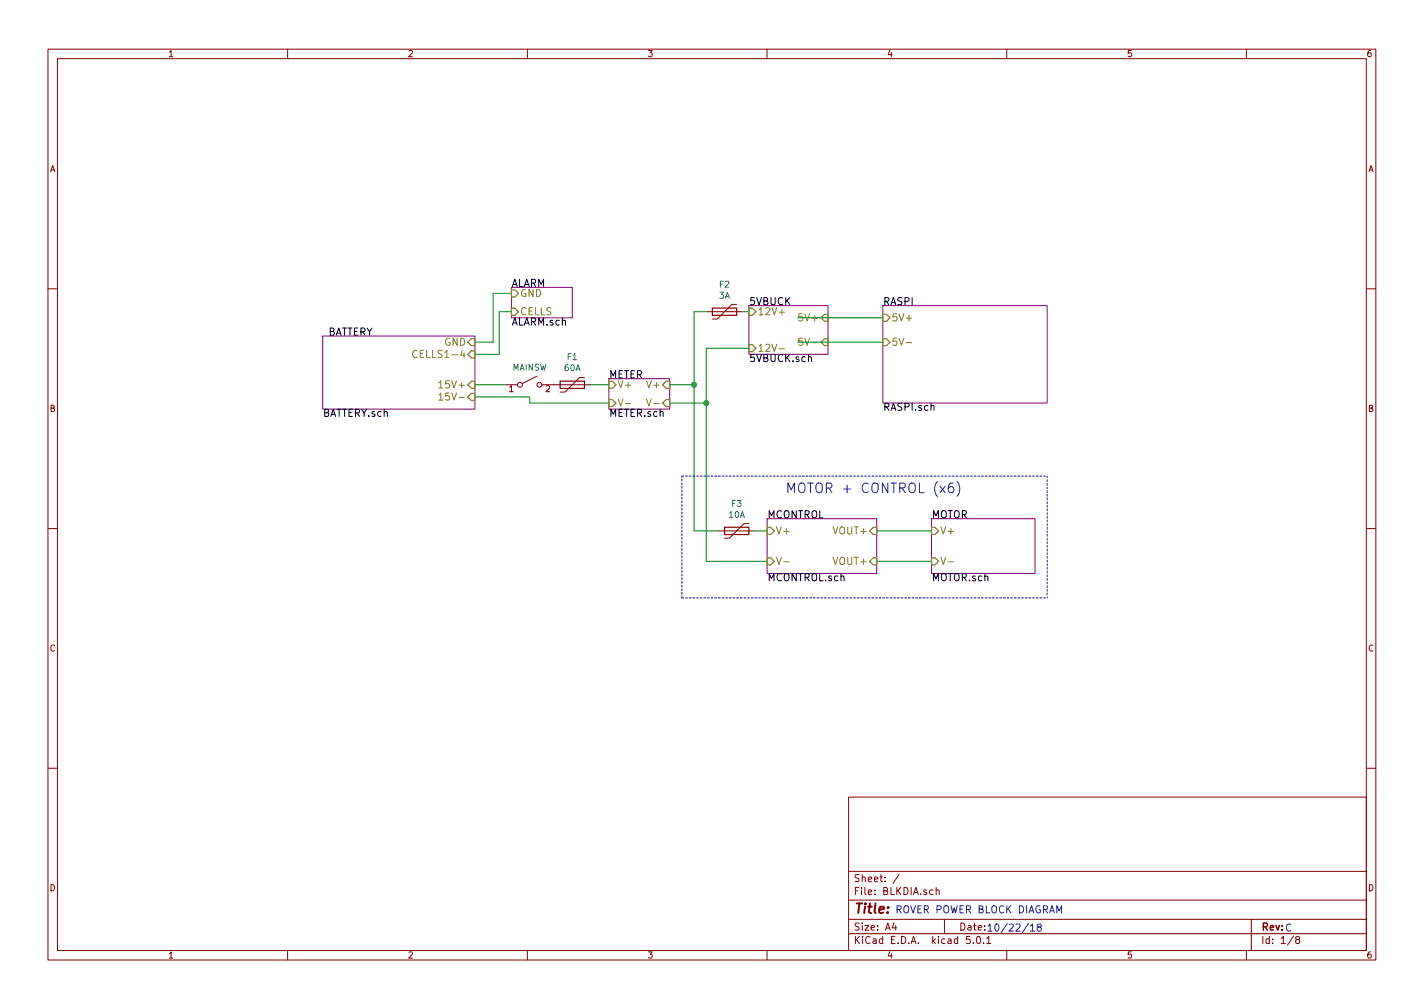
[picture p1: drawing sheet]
<svg xmlns="http://www.w3.org/2000/svg" width="297mm" height="210mm" viewBox="0 0 297 210" stroke-linecap="round" stroke-linejoin="round" font-family="sans-serif">
<g fill="none" stroke="#840000" stroke-width=".21">
<path d="M10 10.3h277v189.9h-277zM12 12.2h273v186.1h-273zM60 10.3v1.9M110 10.3v1.9M160 10.3v1.9M210 10.3v1.9M260 10.3v1.9M10 60.2h2M112 78.5l-3 1.5M121.9 78.7h-1l-3 3.1h-1.1M147.3 65h7.6M153.7 63.5h-1l-3.1 3h-1"/>
<path d="M285 60.2h2M105.4 80.3h2.5M113 80.3h10.2M10 110.3h2M149.9 110.7h7.6M156.2 109.2h-1l-3.1 3.1h-1M285 110.3h2M10 160.2h2M177 166.3h108v32h-108zM285 160.2h2M60 198.3v1.9M110 198.3v1.9"/>
<path d="M160 198.3v1.9M177 194.8h108M177 191.8h108M177 187.8h108M177 181.8h108M186.5 192.5l-.4 1h1M186.8 193v1M187.6 182.3l-1.3 2M194.6 185.7l-.4-.1-.3 .3 .1 .6 .2 .1 .4-.1M195.3 185.7l.2-.1 .3 .1 .1 .9M195.3 185.1v1.5M197 191.8v3"/>
<path d="M202.3 195.3h-.7l-.1 .7 .3-.1 .5 .1 .1 .2-.1 .5-.2 .1-.6-.1M203 196.7v.1M203.8 195.5l.2-.2a.8 .8 0 0 1 .6 .8 .8 .8 0 0 1-.6 .7l-.3-.5zM205.2 196.7v.1M205.8 195.8l.4-.5v1.5M205.8 196.8h.9M210 198.3v1.9M260 198.3v1.9M261 191.8v6.5M269.8 195.2l-1.2 2M270.6 196l-.3-.4 .3-.3h.2l.3 .3-.1 .2-.6 .2-.1 .3v.4l.3 .1h.2l.3-.3v-.2l-.3-.3"/>
<circle cx="108.5" cy="80.3" r=".51"/>
<circle cx="112.5" cy="80.3" r=".51"/>
</g>
<path d="M198.8 100.8a.8 .8 0 0 0-1 .8v.8l.2 .3 .6 .1 .4-.4v-.5l-.4-.4h-.4l-.4 .4M199.6 100.5a2.29 2.29 0 0 1 0 3M214.9 193.2l.5-.5v1.5M214.9 194.2h.9M216.7 193.4l-.3-.3v-.2l.3-.2 .4 .2v.3l-.6 .2-.1 .2v.5l.3 .1h.2l.3-.3v-.3l-.3-.2M220.4 190.4v-1.5l.5 1.1 .5-1.1v1.5" fill="none" stroke="#0000c2" stroke-width=".21"/>
<path d="M106.7 59.9h12.7v6.4h-12.7zM67.3 70.1h31.8v15.2h-31.8zM127 79h12.7v6.3h-12.7zM156.2 63.7h16.5v10.2h-16.5zM184.1 63.7h34.3v20.4h-34.3zM160 108.2h22.9v11.4h-22.9zM194.3 108.2h21.6v11.4h-21.6z" fill="none" stroke="#840084" stroke-width=".21"/>
<g fill="none" stroke="#848400" stroke-width=".21">
<path d="M87 73.2a.71 .71 0 0 0-1 .5 .71 .71 0 0 0 .7 .9l.3-.2M91.5 79.9l.4-.5v1.5M162.5 65.1h1.2M162.5 72.7h1.2M167.4 70.5h-.7l-.1 .7 .2-.1 .5 .1 .2 .2-.1 .5-.2 .1-.6-.1M189 71.5h1.2M91.5 82.4l.4-.4v1.5M91.5 83.5h.9M91.5 80.9h.9M130.5 84.2h1.1M134.9 83.2l.5 1.5 .5-1.5M136.4 84.2h1.1"/>
<path d="M162 116.3l.5 1.4 .5-1.4M163.5 117.2h1.1M196.3 116.3l.5 1.4 .5-1.4M197.8 117.2h1.1"/>
</g>
<g fill="none" stroke="#848400" stroke-width=".25">
<path d="M98.3 79.5h.8v1.5h-.8l-.7-.7zM98.3 70.6h.8v1.5h-.8l-.7-.7zM98.3 73.2h.8v1.4h-.8l-.7-.7zM106.7 60.5h.7l.8 .7-.8 .7h-.7zM106.7 64.3h.7l.8 .7-.8 .8h-.7zM127 79.5h.7l.8 .8-.8 .7h-.7zM139 79.5h.7v1.5h-.7l-.8-.7zM156.2 64.3h.7l.8 .7-.8 .8h-.7zM156.2 71.9h.7l.8 .7-.8 .8h-.7zM171.2 66.3l.8-.7h.7v1.4h-.7zM172 70.6h.7v1.5h-.7l-.8-.7zM184.1 65.6h.8l.7 .7-.7 .7h-.8z"/>
<path d="M184.1 70.6h.8l.7 .8-.7 .7h-.8zM98.3 82.1h.8v1.4h-.8l-.7-.7zM127 83.3h.7l.8 .8-.8 .7h-.7zM139 83.3h.7v1.5h-.7l-.8-.7zM160 110h.8l.7 .7-.7 .8h-.8zM160 116.4h.8l.7 .7-.7 .7h-.8zM182.1 110h.8v1.5h-.8l-.7-.8zM182.1 116.4h.8v1.4h-.8l-.7-.7zM194.3 110h.7l.8 .7-.8 .8h-.7zM194.3 116.4h.7l.8 .7-.8 .7h-.7z"/>
</g>
<g fill="none" stroke="#008400" stroke-width=".21">
<path d="M106.7 61.2h-3.8v10.2h-3.8M106.7 65h-2.6v8.9h-5M147.3 65h-2.5v45.7h5.1M154.9 65h1.3M156.2 72.6h-8.9v44.5h12.7M166.4 71.4h17.7M166.4 66.3h17.7M99.1 80.3h6.3M99.1 82.8h11.4v1.3h16.5M123.2 80.3h3.8M139.7 80.3h5.1M139.7 84.1h7.6"/>
<path d="M157.5 110.7h2.5M182.9 110.7h11.4M182.9 117.1h11.4"/>
</g>
<path d="M116.8 79.5h5.1v1.5h-5.1zM148.6 64.3h5.1v1.5h-5.1zM151.1 110h5.1v1.5h-5.1z" fill="none" stroke="#840000" stroke-width=".25"/>
<path d="M168.6 74.6l.1-.1a.36 .36 0 0 1 .6 .1v.8M194.2 84.7l.2-.1 .4 .1v.9" fill="none" stroke="#000" stroke-width=".21"/>
<g fill="#008400" stroke="#008400" stroke-width=".25">
<circle cx="147.3" cy="84.1" r=".51"/>
<circle cx="144.8" cy="80.3" r=".51"/>
</g>
<path d="M142.2 99.3h76.2M218.4 99.3v25.4M142.2 124.7v-25.4M142.2 124.7h76.2" fill="none" stroke="#0000c2" stroke-width=".21" stroke-dasharray=".4 .4"/>
<text font-size="2.8" fill="#0000c2" x="163.8" y="102.9">MOTOR + CONTROL (x6)</text>
<text font-size="2.8" fill="#840000" x="178" y="190.5">Title:</text>
<g font-size="2.1">
<text x="106.7" y="59.8">ALARM</text>
<text x="156.2" y="63.6">5VBUCK</text>
<text x="184.1" y="63.6">RASPI</text>
<text x="67.9" y="70">BATTERY</text>
<text x="106.7" y="67.9">ALARM.sch</text>
<text x="156.2" y="75.5">5VBUCK.sch</text>
<text x="127" y="78.9">METER</text>
<text x="67.3" y="86.9">BATTERY.sch</text>
<text x="127" y="86.9">METER.sch</text>
<text x="184.1" y="85.7">RASPI.sch</text>
<text x="160" y="108.1">MCONTROL</text>
<text x="194.3" y="108.1">MOTOR</text>
<text x="160" y="121.2">MCONTROL.sch</text>
<text x="194.3" y="121.2">MOTOR.sch</text>
</g>
<g font-size="2.1" fill="#848400">
<text x="108.4" y="61.9">GND</text>
<text x="108.4" y="65.8">CELLS</text>
<text x="158" y="65.8">12V+</text>
<text x="167.2" y="67">5V+</text>
<text x="185.9" y="67">5V+</text>
<text x="87.5" y="74.6">CELLS1-4</text>
<text x="92.7" y="72.1">GND</text>
<text x="158" y="73.4">12V-</text>
<text x="167.7" y="72.1">5V-</text>
<text x="185.9" y="72.1">5V-</text>
<text x="92.4" y="81">15V+</text>
<text x="92.9" y="83.5">15V-</text>
<text x="128.8" y="81">V+</text>
<text x="135.3" y="81">V+</text>
<text x="128.8" y="84.8">V-</text>
<text x="161.8" y="111.5">V+</text>
<text x="174.1" y="111.5">VOUT+</text>
<text x="196.1" y="111.5">V+</text>
<text x="174.1" y="117.8">VOUT+</text>
</g>
<g font-size="2.1" fill="#840000">
<text x="178" y="184">Sheet: /</text>
<text x="178" y="186.7">File: BLKDIA.sch</text>
<text x="178" y="196.9">KiCad E.D.A. kicad 5.0.1</text>
<text x="178" y="194.1">Size: A4</text>
<text x="263" y="196.9">Id: 1/8</text>
</g>
<g font-size="2.1" fill="#0000c2">
<text x="186.7" y="190.5">ROVER POWER BLOCK DIAGRAM</text>
<text x="200" y="194.1">Date: 10/22/18</text>
<text x="263" y="194.1">Rev: C</text>
</g>
<g font-size="1.8" fill="#840000">
<text x="35" y="11.9">1</text>
<text x="85" y="11.9">2</text>
<text x="135" y="11.9">3</text>
<text x="185" y="11.9">4</text>
<text x="235" y="11.9">5</text>
<text x="285" y="11.9">6</text>
<text x="10.4" y="35.9">A</text>
<text x="285.4" y="35.9">A</text>
<text x="106.2" y="81.8">1</text>
<text x="113.8" y="81.8">2</text>
<text x="10.4" y="85.9">B</text>
<text x="285.4" y="85.9">B</text>
<text x="10.4" y="135.9">C</text>
<text x="285.4" y="135.9">C</text>
<text x="10.4" y="185.9">D</text>
<text x="285.4" y="185.9">D</text>
<text x="35" y="199.9">1</text>
<text x="85" y="199.9">2</text>
<text x="135" y="199.9">3</text>
<text x="185" y="199.9">4</text>
<text x="235" y="199.9">5</text>
<text x="285" y="199.9">6</text>
</g>
<g font-size="1.8" fill="#008484">
<text x="150.1" y="60">F2</text>
<text x="150" y="62.3">3A</text>
<text x="106.8" y="77.3">MAINSW</text>
<text x="117.8" y="77.4">60A</text>
<text x="118.4" y="75.1">F1</text>
<text x="152.7" y="105.7">F3</text>
<text x="152" y="108">10A</text>
</g>
</svg>
